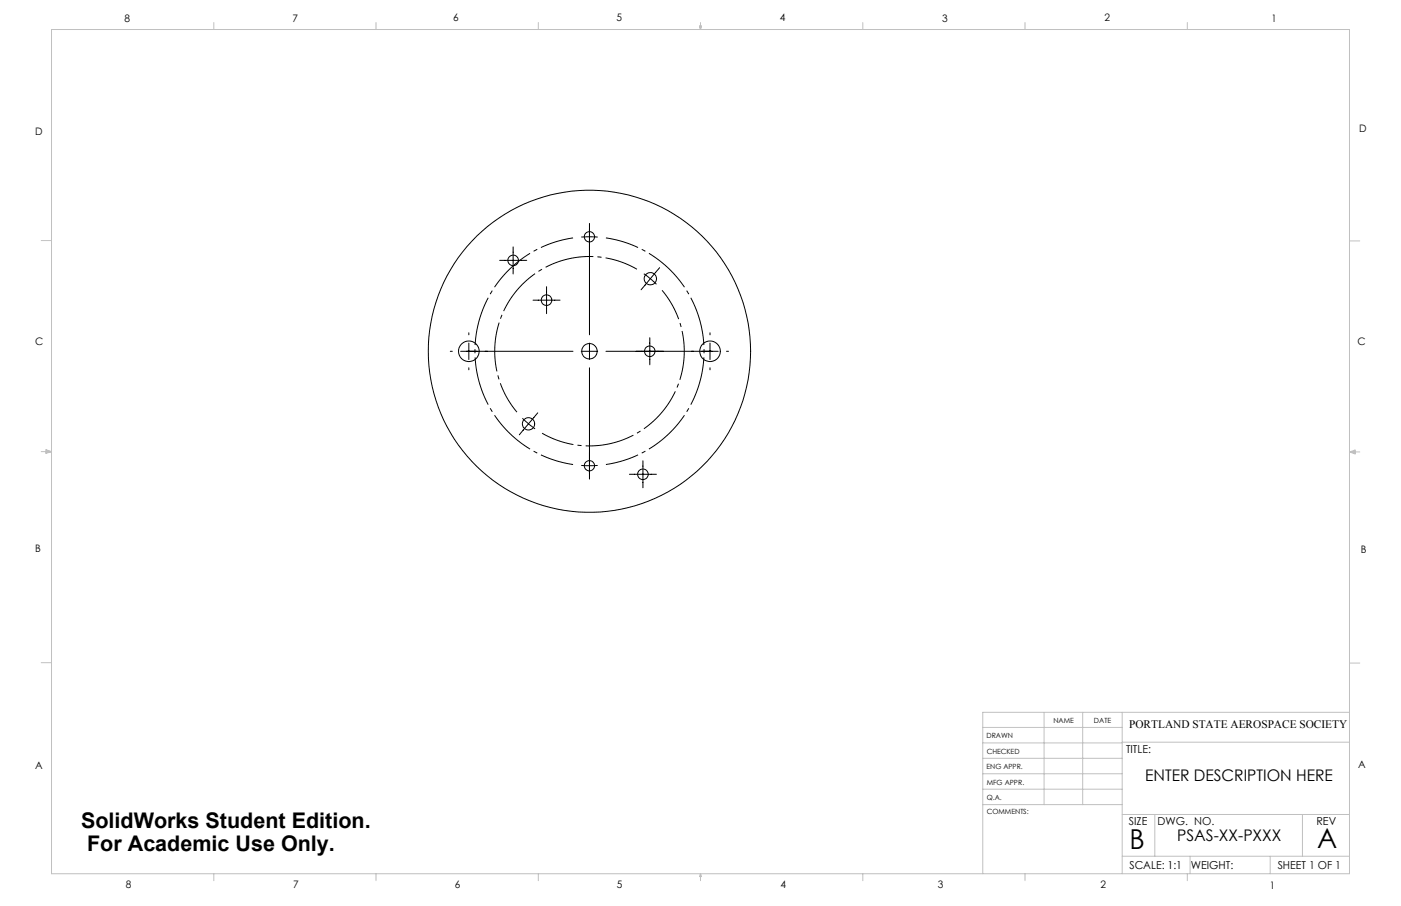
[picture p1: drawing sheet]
<svg xmlns="http://www.w3.org/2000/svg" width="432mm" height="279mm" viewBox="0 0 432 279" stroke-linecap="round" stroke-linejoin="round" font-family="sans-serif">
<path d="M176.6 73.4a35.3 35.3 0 0 0-30.2 34.9 35.3 35.3 0 0 0 30.2 35M196.3 83a29.2 29.2 0 0 0-37 6.5 29.2 29.2 0 0 0 0 37.6M167.1 133.6a29.2 29.2 0 0 0 37-6.5 29.2 29.2 0 0 0 0-37.6M186.7 143.3a35.3 35.3 0 0 0 30.3-35 35.3 35.3 0 0 0-30.3-34.9" fill="none" stroke="#000" stroke-width=".31" stroke-dasharray="15.2 1.3 1.3 1.3" stroke-dashoffset="4.9" stroke-linecap="butt"/>
<g fill="none" stroke="#000" stroke-width=".31">
<path d="M158.2 76.1v8.4M179.1 73.1h5.1M181.7 68.9v34.4M154 80.3h8.3M164.3 92.6h8.3M168.5 88.4v8.3M198.4 84.4l2 1.5M200.4 85.9l-2.8 3.5M200.4 85.9l1.9 1.8M203.3 82.6l-2.9 3.3M138.8 108.3h.6M142 108.3h34.6"/>
<path d="M144.5 102.6v.7M144.5 105.8v5.1M144.5 113.4v.7M179.1 108.3h5.1M181.7 105.8v5.1M181.7 113.4v34.3M186.8 108.3h34.6M200.3 104.1v8.4M218.8 102.6v.7M218.8 105.8v5.1M218.8 113.4v.7M223.9 108.3h.6"/>
<path d="M161 129l1.9 1.7M162.9 130.7l-2.8 3.4M162.9 130.7l2 1.6M165.7 127.3l-2.8 3.4M179.1 143.5h5.1M194 146.3h8.3M198.2 142.1v8.3"/>
<circle cx="181.7" cy="73" r="1.6"/>
<circle cx="158.2" cy="80.3" r="1.63"/>
<circle cx="168.4" cy="92.6" r="1.64"/>
<circle cx="200.5" cy="86" r="1.9"/>
<circle cx="144.5" cy="108.3" r="3.2"/>
<circle cx="181.7" cy="108.3" r="2.38"/>
<circle cx="181.7" cy="108.3" r="49.7"/>
<circle cx="200.3" cy="108.3" r="1.63"/>
<circle cx="218.8" cy="108.3" r="3.2"/>
<circle cx="162.9" cy="130.7" r="1.9"/>
<circle cx="181.7" cy="143.6" r="1.59"/>
<circle cx="198.1" cy="146.3" r="1.64"/>
</g>
<g fill="none" stroke="#c0c0c0" stroke-width=".31">
<path d="M15.9 9.1h400v260.4h-400zM65.9 6.9v2.2M115.9 6.9v2.2M165.9 6.9v2.2M215.6 8h.6l-.3 1.1zM215.7 8l.2 1.1M215.9 6.9v2.2M216 8l-.1 1.1M265.9 6.9v2.2M315.9 6.9v2.2M365.9 6.9v2.2M12.7 74.2h3.2"/>
<path d="M415.9 74.3h3.2M12.7 139.3h3.2M14.2 139.1l1.7 .2M14.2 138.7l1.7 .6-1.7 .5zM15.9 139.3l-1.7 .3M415.9 139.4h3.2M415.9 139.4l1.8-.6v1.2zM415.9 139.4l1.8 .3M417.7 139.2l-1.8 .2M12.7 204.4h3.2M321.8 219.7v28.4M333.7 219.7v28.4"/>
<path d="M345.9 219.7v49.8M415.9 204.5h3.2M415.9 219.7h-113v49.8M302.9 233.9h43M302.9 229.1h43M302.9 224.3h43M302.9 238.6h43M345.9 228.9h70M302.9 248.1h43M302.9 243.4h43M345.9 251.2h70M355.9 251.2v12.9"/>
<path d="M401.4 251.2v12.9M65.9 269.5v2.1M115.9 269.5v2.1M165.9 269.5v2.1M215.9 269.5v2.1M215.9 269.5l.3 .8h-.6zM265.9 269.5v2.1M315.9 269.5v2.1M345.9 264.1h70M365.9 269.5v2.1M366.8 264.1v5.4M391.5 264.1v5.4"/>
</g>
<g font-size="8.5">
<text x="348.1" y="261.8">B</text>
<text x="405.9" y="261.6">A</text>
</g>
<g font-size="6.6">
<text x="25" y="255.3">SolidWorks Student Edition.</text>
<text x="26.8" y="262.5">For Academic Use Only.</text>
</g>
<g font-size="4.9">
<text x="352.9" y="241">ENTER DESCRIPTION HERE</text>
<text x="362.8" y="259.2">PSAS-XX-PXXX</text>
</g>
<text font-size="3.5" x="348" y="224.4">PORTLAND STATE AEROSPACE SOCIETY</text>
<g font-size="3.4">
<text x="347.1" y="232.3">TITLE:</text>
<text x="347.9" y="254.3">SIZE</text>
<text x="356.7" y="254.4">DWG. NO.</text>
<text x="405.7" y="254.5">REV</text>
<text x="348.1" y="267.9">SCALE: 1:1</text>
<text x="367" y="268">WEIGHT:</text>
<text x="393.8" y="267.9">SHEET 1 OF 1</text>
</g>
<g font-size="3.2">
<text x="38.3" y="6.7">8</text>
<text x="90.2" y="6.7">7</text>
<text x="139.7" y="6.5">6</text>
<text x="190" y="6.5">5</text>
<text x="240.4" y="6.5">4</text>
<text x="290.4" y="6.7">3</text>
<text x="340.4" y="6.5">2</text>
<text x="391.9" y="6.7">1</text>
<text x="10.9" y="41.6">D</text>
<text x="418.9" y="40.7">D</text>
<text x="10.9" y="106.3">C</text>
<text x="418.4" y="106.4">C</text>
<text x="10.8" y="170.2">B</text>
<text x="419.4" y="170.6">B</text>
<text x="10.8" y="237.2">A</text>
<text x="418.6" y="236.8">A</text>
<text x="38.8" y="273.8">8</text>
<text x="90.4" y="273.8">7</text>
<text x="140.2" y="273.8">6</text>
<text x="190.1" y="273.9">5</text>
<text x="240.5" y="273.8">4</text>
<text x="289" y="273.9">3</text>
<text x="339.1" y="273.8">2</text>
<text x="391.4" y="274.1">1</text>
</g>
<g font-size="2.2">
<text x="304.1" y="227.7">DRAWN</text>
<text x="324.7" y="222.9">NAME</text>
<text x="337.2" y="222.9">DATE</text>
<text x="304.1" y="232.6">CHECKED</text>
<text x="304" y="237.2">ENG APPR.</text>
<text x="304.2" y="241.9">MFG APPR.</text>
<text x="304.1" y="246.7">Q.A.</text>
<text x="304.1" y="250.9">COMMENTS:</text>
</g>
</svg>
